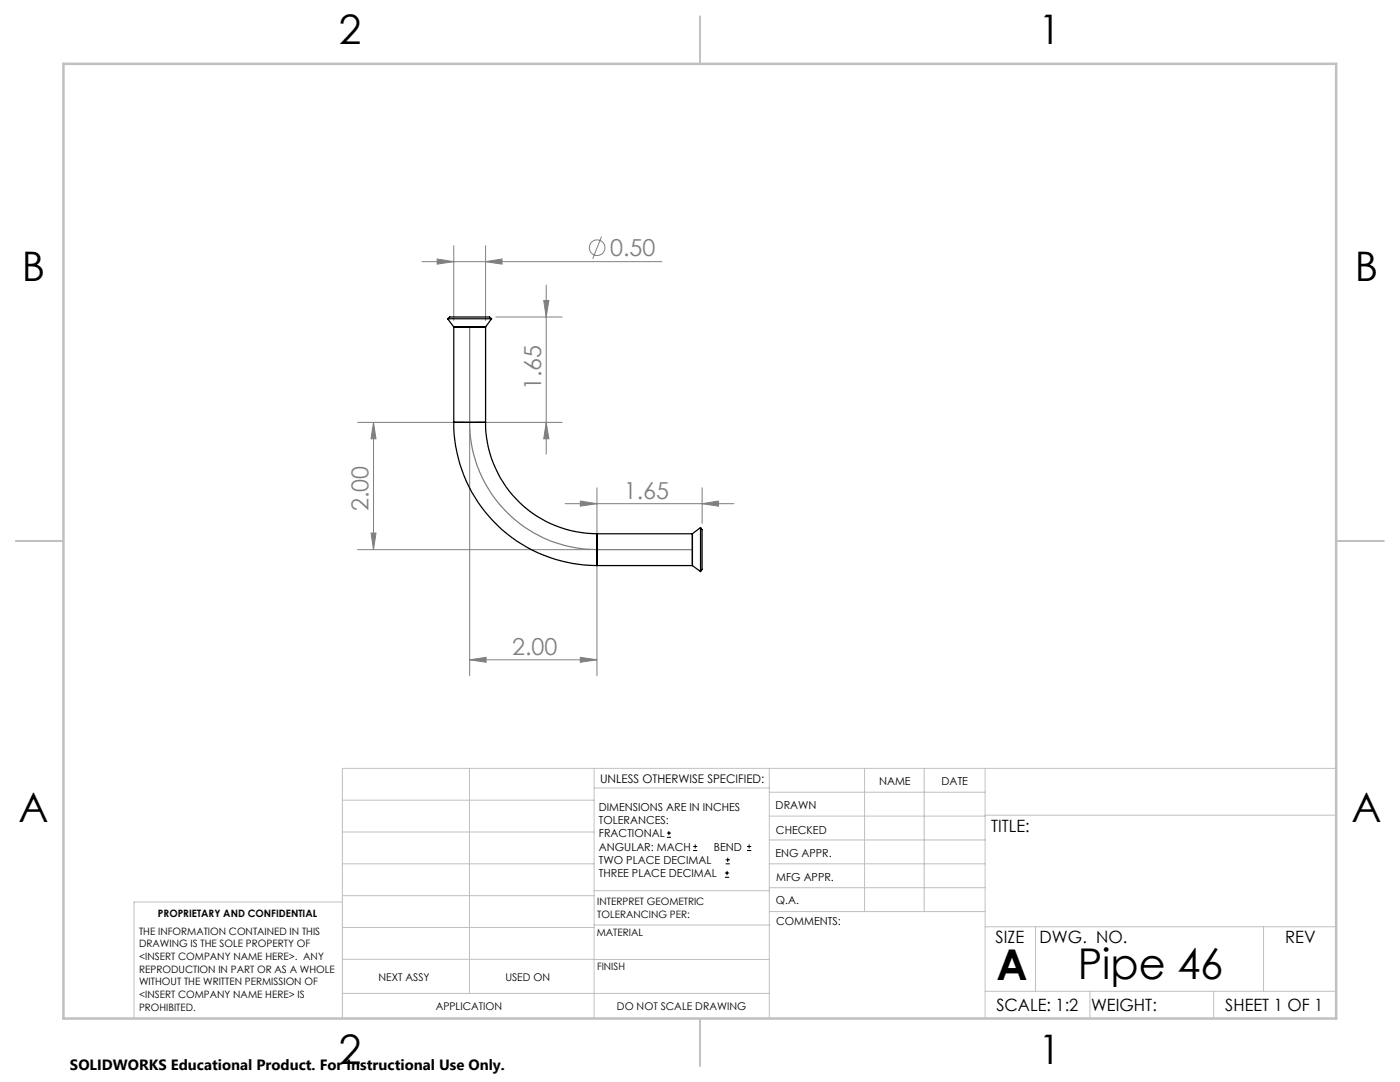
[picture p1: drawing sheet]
<svg xmlns="http://www.w3.org/2000/svg" width="279mm" height="216mm" viewBox="0 0 279 216" stroke-linecap="round" stroke-linejoin="round" font-family="sans-serif">
<g fill="none" stroke="#808080" stroke-width=".2">
<path d="M84.2 52.2h47.9M87.2 51.7l3.4 .5-3.4 .5zM90.6 49v15M96.9 52.2l3.3-.5v1zM96.9 49v15M108.5 60h1l-.5 3.3zM109 56.9v33.7M120.1 47.2l-1.8 4.4M99 63.3h13.2M71.4 84.3h21.1M74.5 84.3l.5 3.3h-1zM74.5 84.3v25.4"/>
<path d="M93.7 85.5v49.3M95 84.3h17.2M109 84.3l.5 3.3h-1zM115.8 100l3.3 .5-3.3 .5zM119.1 97.3v11.1M140.1 97.3v7.1M71.4 109.7h46.5M74 106.4h1l-.5 3.3zM112.8 100.5h33.7M119.1 110.9v23.9M140.1 100.5l3.3-.5v1zM93.7 131.7l3.3-.5v1z"/>
<path d="M93.7 131.7h25.4M115.8 131.2l3.3 .5-3.3 .5z"/>
<circle cx="119.2" cy="49.4" r="1.55"/>
</g>
<g fill="none" stroke="#000" stroke-width=".2">
<path d="M133.1 167.1h.8M133.1 166.2h.8M133.5 165.8v.9M138.3 169.7h.8M138.3 168.9h.8M138.7 168.5v.8M144.7 175h.8M144.7 174.2h.8M144.8 172.4h.9M144.8 171.6h.9M145.1 173.8v.8M145.2 171.1v.9"/>
<path d="M149.1 169.7h.8M149.1 168.9h.8M149.5 168.5v.8"/>
</g>
<path d="M93.7 65.2v19.1a25.4 25.4 0 0 0 25.4 25.4h19.1" fill="none" stroke="#808080" stroke-width=".25"/>
<g fill="none" stroke="#c0c0c0" stroke-width=".2">
<path d="M68.3 159.7h50.3M93.7 153.3v44.9M118.6 153.3v49.9M118.6 157.2h34.9M153.5 153.3v49.9M153.5 158.1h43.1M172.5 153.3v28.6M184.4 153.3v28.6M196.6 153.3v49.9M266.7 153.3h-198.4v49.9M68.3 178.7h50.3M68.3 172.4h50.3"/>
<path d="M68.3 166h50.3M68.3 180h-41.6v23.2M118.6 177.7h35M153.5 167.6h43.1M153.5 162.8h43.1M153.5 172.4h43.1M153.5 177.1h43.1M196.6 162.7h70.1M68.3 198.2h85.2M68.3 191.4l85.2 .1M68.3 185.1h50.3M118.6 184.6h35"/>
<path d="M153.6 181.9h43M196.6 197.8h70.1M196.6 184.9h70.1M206.7 184.9v12.9M217.5 197.8v5.4M242.2 197.8v5.4M252.2 184.9v12.9"/>
</g>
<path d="M139.7 3.2v9.5M3.1 107.9h9.6M266.7 107.9h9.5M139.7 203.2v9.6" fill="none" stroke="#c0c0c0" stroke-width=".25"/>
<path d="M12.7 12.7h254v190.5h-254z" fill="none" stroke="#c0c0c0" stroke-width=".5"/>
<g fill="#808080">
<path d="M115.8 100l3.3 .5-3.3 .5zM140.1 100.5l3.3-.5v1zM93.7 131.7l3.3-.5v1zM115.8 131.2l3.3 .5-3.3 .5zM87.2 51.7l3.4 .5-3.4 .5zM96.9 52.2l3.3-.5v1z"/>
<path d="M109 84.3l.5 3.3h-1zM108.5 60h1l-.5 3.3z"/>
<path d="M74 106.4h1l-.5 3.3zM74.5 84.3l.5 3.3h-1z"/>
</g>
<g fill="none" stroke="#000" stroke-width=".25">
<path d="M89.3 63.6h8.8M89.3 63.6l.4-.3h8l.4 .3M89.3 63.6l1.3 1.6M90.6 65.2h6.3M90.6 65.2v19.1M96.9 65.2v19.1M98.1 63.6l-1.2 1.6M90.6 84.3a28.6 28.6 0 0 0 28.5 28.6M90.6 84.3h6.3M96.9 84.3a22.3 22.3 0 0 0 22.2 22.2M119.1 106.5v6.4M119.1 112.9h19.1"/>
<path d="M119.1 106.5h19.1M138.2 106.5v6.4M138.2 112.9l1.6 1.2M139.8 105.3v8.8M139.8 105.3a2.16 2.16 0 0 1 .3 1.9v5.3a1.81 1.81 0 0 1-.3 1.6M139.8 105.3l-1.6 1.2"/>
</g>
<g font-size="8.5">
<text x="198.9" y="195.5">A</text>
<text x="215.1" y="195.4">Pipe 46</text>
</g>
<g font-size="8.1">
<text x="67.6" y="8.9">2</text>
<text x="207.3" y="8.9">1</text>
<text x="4.4" y="56.1">B</text>
<text x="270.4" y="56.1">B</text>
<text x="3.7" y="164.1">A</text>
<text x="269.7" y="164.1">A</text>
<text x="67.6" y="212.4">2</text>
<text x="207.3" y="212.4">1</text>
</g>
<g font-size="4.7" fill="#808080">
<text x="121.8" y="51.1">0.50</text>
<text x="108" y="77.8" transform="rotate(-90 108 77.8)">1.65</text>
<text x="73.5" y="102" transform="rotate(-90 73.5 102)">2.00</text>
<text x="124.5" y="99.5">1.65</text>
<text x="102.2" y="130.6">2.00</text>
</g>
<g font-size="3.4">
<text x="197.8" y="166">TITLE:</text>
<text x="198.7" y="188.1">SIZE</text>
<text x="207.5" y="188.1">DWG. NO.</text>
<text x="256.5" y="188.2">REV</text>
<text x="198.8" y="201.7">SCALE: 1:2</text>
<text x="217.7" y="201.8">WEIGHT:</text>
<text x="244.5" y="201.7">SHEET 1 OF 1</text>
</g>
<text font-size="3" x="14" y="213.5">SOLIDWORKS Educational Product. For Instructional Use Only.</text>
<text font-size="2.4" x="119.8" y="156.2">UNLESS OTHERWISE SPECIFIED:</text>
<g font-size="2.2">
<text x="119.5" y="161.8">DIMENSIONS ARE IN INCHES</text>
<text x="154.8" y="161.4">DRAWN</text>
<text x="175.4" y="156.6">NAME</text>
<text x="187.9" y="156.7">DATE</text>
<text x="119.5" y="164.4">TOLERANCES:</text>
<text x="119.5" y="167.1">FRACTIONAL</text>
<text x="154.9" y="166.3">CHECKED</text>
<text x="119.5" y="169.7">ANGULAR: MACH</text>
<text x="119.5" y="172.4">TWO PLACE DECIMAL</text>
<text x="142.5" y="169.7">BEND</text>
<text x="154.8" y="171">ENG APPR.</text>
<text x="119.5" y="175">THREE PLACE DECIMAL</text>
<text x="154.9" y="175.7">MFG APPR.</text>
<text x="154.9" y="180.4">Q.A.</text>
<text x="154.9" y="184.6">COMMENTS:</text>
</g>
<g font-size="2.1">
<text x="75.5" y="195.7">NEXT ASSY</text>
<text x="100.9" y="195.7">USED ON</text>
<text x="86.9" y="201.5">APPLICATION</text>
<text x="123.1" y="201.6">DO NOT SCALE DRAWING</text>
</g>
<g font-size="2">
<text x="31.5" y="182.9">PROPRIETARY AND CONFIDENTIAL</text>
<text x="119.2" y="180.6">INTERPRET GEOMETRIC</text>
<text x="119.2" y="183.1">TOLERANCING PER:</text>
<text x="27.8" y="186.5">THE INFORMATION CONTAINED IN THIS</text>
<text x="27.8" y="189">DRAWING IS THE SOLE PROPERTY OF</text>
<text x="27.8" y="191.6">&lt;INSERT COMPANY NAME HERE&gt;. ANY</text>
<text x="119.1" y="186.7">MATERIAL</text>
<text x="27.8" y="194.1">REPRODUCTION IN PART OR AS A WHOLE</text>
<text x="27.8" y="196.6">WITHOUT THE WRITTEN PERMISSION OF</text>
<text x="119.1" y="193.5">FINISH</text>
<text x="27.8" y="199.1">&lt;INSERT COMPANY NAME HERE&gt; IS</text>
<text x="27.8" y="201.7">PROHIBITED.</text>
</g>
</svg>
